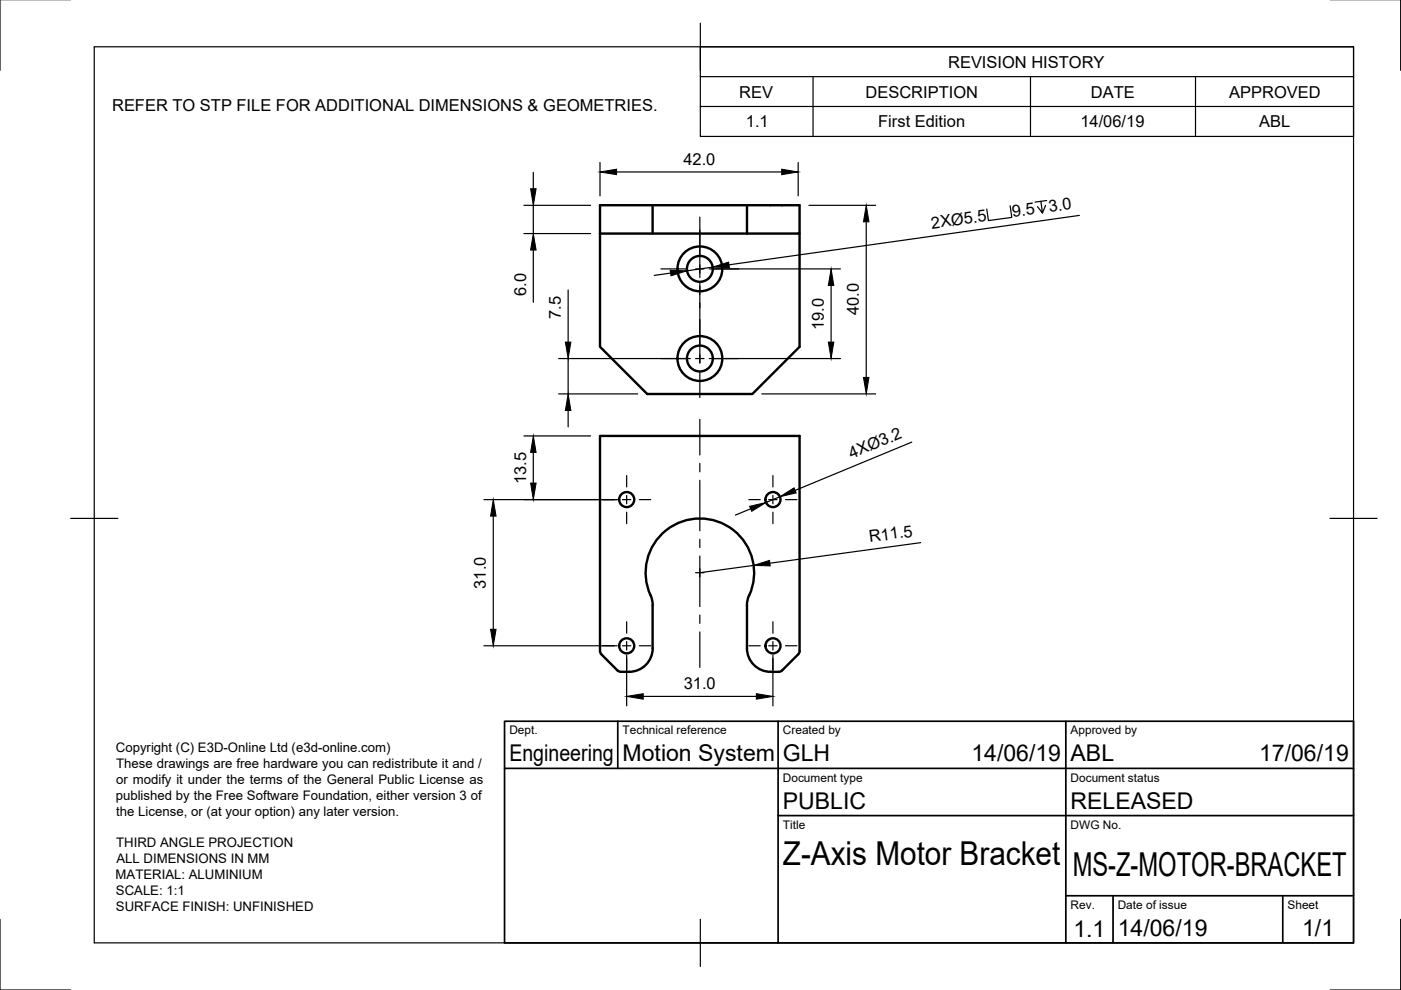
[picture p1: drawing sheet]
<svg xmlns="http://www.w3.org/2000/svg" width="297mm" height="210mm" viewBox="0 0 297 210" stroke-linecap="round" stroke-linejoin="round" font-family="sans-serif">
<!-- layer: Visible -->
<g fill="none" stroke="#000" stroke-width=".51">
<path d="M127.2 43.5h42.3v6h-42.3zM127.2 49.5v24l10 10h22.3l10-10v-24M138.4 43.5v6M158.4 43.5v6M127.5 138.7l3.4 3.5 .7 .2M138.4 128.3v9.1M138.4 137.4a5 5 0 0 1-5 5h-1.8M158.4 128.3v9.1a5 5 0 0 0 5 5l2.2-.1 3.6-3.6M158.8 126.2l-.3 .8-.1 1.3M158.8 126.2a11.5 11.5 0 0 0-10.9-16.3 11.5 11.5 0 0 0-9.7 17.1l.2 1.3M169.5 138v-45.6h-42.3v45.6l.3 .7M169.5 138l-.2 .7"/>
<circle cx="148.4" cy="57" r="2.74"/>
<circle cx="148.4" cy="57" r="4.8"/>
<circle cx="148.4" cy="76" r="2.74"/>
<circle cx="148.4" cy="76" r="4.8"/>
<circle cx="132.9" cy="105.9" r="1.6"/>
<circle cx="163.9" cy="105.9" r="1.6"/>
<circle cx="132.9" cy="136.9" r="1.6"/>
<circle cx="163.9" cy="136.9" r="1.6"/>
</g>
<!-- layer: Border -->
<path d="M0 -.1v15M297 -.1v15M20 9.9h267v190h-267zM148.5 4.9v10M15 109.9h10M282 109.9h10M0 194.9v15h15M148.5 194.9v10M297 194.9v15h-15" fill="none" stroke="#000" stroke-width=".25"/>
<!-- layer: TitleBlock -->
<path d="M107 152.9h180v47h-180zM131 152.9v10M165 152.9v47M226 152.9v47M107 162.9h180M165 172.9h122M226 189.9h61M236 189.9v10M272 189.9v10" fill="none" stroke="#000" stroke-width=".36"/>
<!-- layer: BOM -->
<path d="M148.5 9.9h138.5v19h-138.5zM148.5 16.2h138.5M172.4 16.2v12.7M218.5 16.2v12.7M253.5 16.2v12.7M148.5 22.6h138.5" fill="none" stroke="#000" stroke-width=".25"/>
<!-- layer: Dimensions -->
<g fill="none" stroke="#000" stroke-width=".25">
<path d="M113.1 36.5v3.5M127.2 34.5v7M130.7 36.5h35M169.2 34.5v7M111.1 43.5h14.1M111.1 49.5h14.1M113.1 43.5v6M113.1 53v11.1M142.2 57.9l-3.5 .5M150.4 57h27.8M151.1 56.6l-5.5 .8M171.5 43.5h14.2"/>
<path d="M183.7 47v33M214.2 43.6l.3 2.5-4.9 .7-.4-2.5M220.7 42.7l.3 2.5-1-1.4M221.7 43.6l-.7 1.6M221.9 42.5l-2.5 .4M228.9 45.7l-74.3 10.4M118.4 76h28M120.5 61.5v11M120.5 76v7.5M150.4 76h27.8M176.2 60.5v12M111.1 92.4h14.1"/>
<path d="M113.1 95.9v6.5M118.4 83.5h16.8M120.5 87v3.5M161.5 83.5h24.2M193.3 93.7l-24.7 10.3M102.6 105.9h28.3M104.6 109.4v24M159.2 107.9l-3.3 1.3M159.8 119.9l-11.4 1.5M165.4 105.3l-3 1.2M195.2 115.1l-32 4.3M102.6 136.9h28.3"/>
<path d="M132.9 138.9v10.8M163.9 138.9v10.8M136.4 147.7h24"/>
</g>
<g fill="#000" stroke="#000" stroke-width=".21">
<path d="M127.2 36.5l3.5-.6v1.1zM165.7 35.9l3.5 .6-3.5 .5zM112.5 40h1.2l-.6 3.5zM113.1 49.5l.6 3.5h-1.2zM142.1 57.3l3.5 .1-3.3 1.1zM151.1 56.6l3.4-1 .1 1.1zM183.7 43.5l.5 3.5h-1.1zM119.9 72.5h1.1l-.5 3.5zM176.2 57l.6 3.5h-1.2zM175.6 72.5h1.2l-.6 3.5zM113.1 92.4l.6 3.5h-1.2zM120.5 83.5l.5 3.5h-1.1z"/>
<path d="M183.1 80h1.1l-.5 3.5zM104.6 105.9l.6 3.5h-1.2zM112.5 102.4h1.2l-.6 3.5zM158.9 107.4l3.5-.9-3 1.9zM159.8 119.9l3.4-1.1 .1 1.2zM165.4 105.3l3-1.9 .4 1.1zM104 133.4h1.2l-.6 3.5zM132.9 147.7l3.5-.6v1.1zM160.4 147.1l3.5 .6-3.5 .5z"/>
</g>
<!-- layer: Center Lines -->
<g fill="none" stroke="#000" stroke-width=".25">
<path d="M140.1 57h5.6M147.5 57h1.8M148.4 46v12.9M148.4 59.7v17.3M151 57h5.6M140.1 76h5.6M147.5 76h1.8M148.4 78.7v5.6M151 76h5.6M148.4 88.9v7.6M148.4 98.2v1.8M127.8 105.9h2.4"/>
<path d="M132 105.9h1.8M132.9 100.8v2.4M132.9 105v1.8M132.9 108.6v2.4M135.6 105.9h2.4M148.4 101.8v10.7M148.4 114.3v1.8M148.4 117.9v10.7M158.8 105.9h2.4M163 105.9h1.8M163.9 100.8v2.4M163.9 105v1.8"/>
<path d="M163.9 108.6v2.4M166.5 105.9h2.5M127.8 136.9h2.4M132 136.9h1.8M132.9 131.8v2.5M132.9 136v1.8M132.9 139.6v2.4M135.6 136.9h2.4M147.5 121.4h1.8M148.4 130.4v1.8M148.4 134v7.5M158.8 136.9h2.4"/>
<path d="M163 136.9h1.8M163.9 131.8v2.5M163.9 136v1.8M163.9 139.6v2.4M166.5 136.9h2.5"/>
</g>
<g font-size="7">
<text x="166" y="183.4">Z-Axis Motor Bracket</text>
<text x="227.4" y="185.8">MS-Z-MOTOR-BRACKET</text>
</g>
<g font-size="4.9">
<text x="108" y="161.4">Engineering</text>
<text x="132" y="161.4">Motion System</text>
<text x="166" y="161.4">GLH</text>
<text x="206" y="161.4">14/06/19</text>
<text x="227" y="161.4">ABL</text>
<text x="267" y="161.4">17/06/19</text>
<text x="166" y="171.4">PUBLIC</text>
<text x="227" y="171.4">RELEASED</text>
<text x="227.6" y="198.6">1.1</text>
<text x="237" y="198.4">14/06/19</text>
<text x="276.1" y="198.6">1/1</text>
</g>
<g font-size="3.5">
<text x="201" y="14.3">REVISION HISTORY</text>
<text x="23.8" y="23.5">REFER TO STP FILE FOR ADDITIONAL DIMENSIONS &amp; GEOMETRIES.</text>
<text x="156.7" y="20.7">REV</text>
<text x="183.5" y="20.7">DESCRIPTION</text>
<text x="231.3" y="20.7">DATE</text>
<text x="260.6" y="20.7">APPROVED</text>
<text x="158.1" y="27">1.1</text>
<text x="186.2" y="27">First Edition</text>
<text x="229.1" y="27">14/06/19</text>
<text x="267" y="27">ABL</text>
<text x="144.9" y="34.9">42.0</text>
<text x="214.8" y="46.1" transform="rotate(-8 214.8 46.1)">9.5</text>
<text x="222.5" y="45" transform="rotate(-8 222.5 45)">3.0</text>
<text x="197.6" y="48.5" transform="rotate(-8 197.6 48.5)">2XØ5.5</text>
<text x="111.5" y="62.7" transform="rotate(-90 111.5 62.7)">6.0</text>
<text x="118.9" y="67.7" transform="rotate(-90 118.9 67.7)">7.5</text>
<text x="174.7" y="70" transform="rotate(-90 174.7 70)">19.0</text>
<text x="182.1" y="66.9" transform="rotate(-90 182.1 66.9)">40.0</text>
<text x="180.5" y="97.3" transform="rotate(-22 180.5 97.3)">4XØ3.2</text>
<text x="111.5" y="102.7" transform="rotate(-90 111.5 102.7)">13.5</text>
<text x="184.4" y="115" transform="rotate(-8 184.4 115)">R11.5</text>
<text x="103" y="124.8" transform="rotate(-90 103 124.8)">31.0</text>
<text x="145" y="146.1">31.0</text>
</g>
<g font-size="2.8">
<text x="24.6" y="159.4">Copyright (C) E3D-Online Ltd (e3d-online.com)</text>
<text x="24.6" y="166.2">or modify it under the terms of the General Public License as</text>
<text x="24.6" y="162.8">These drawings are free hardware you can redistribute it and /</text>
<text x="24.5" y="169.6">published by the Free Software Foundation, either version 3 of</text>
<text x="24.7" y="172.9">the License, or (at your option) any later version.</text>
<text x="24.6" y="179.6">THIRD ANGLE PROJECTION</text>
<text x="24.7" y="183">ALL DIMENSIONS IN MM</text>
<text x="24.5" y="186.3">MATERIAL: ALUMINIUM</text>
<text x="24.6" y="189.7">SCALE: 1:1</text>
<text x="24.6" y="193.1">SURFACE FINISH: UNFINISHED</text>
</g>
<g font-size="2.5">
<text x="108" y="155.7">Dept.</text>
<text x="132" y="155.7">Technical reference</text>
<text x="166" y="155.7">Created by</text>
<text x="227" y="155.7">Approved by</text>
<text x="166" y="165.7">Document type</text>
<text x="227" y="165.7">Document status</text>
<text x="166" y="175.7">Title</text>
<text x="227" y="175.7">DWG No.</text>
<text x="227" y="192.7">Rev.</text>
<text x="237" y="192.7">Date of issue</text>
<text x="273" y="192.7">Sheet</text>
</g>
</svg>
